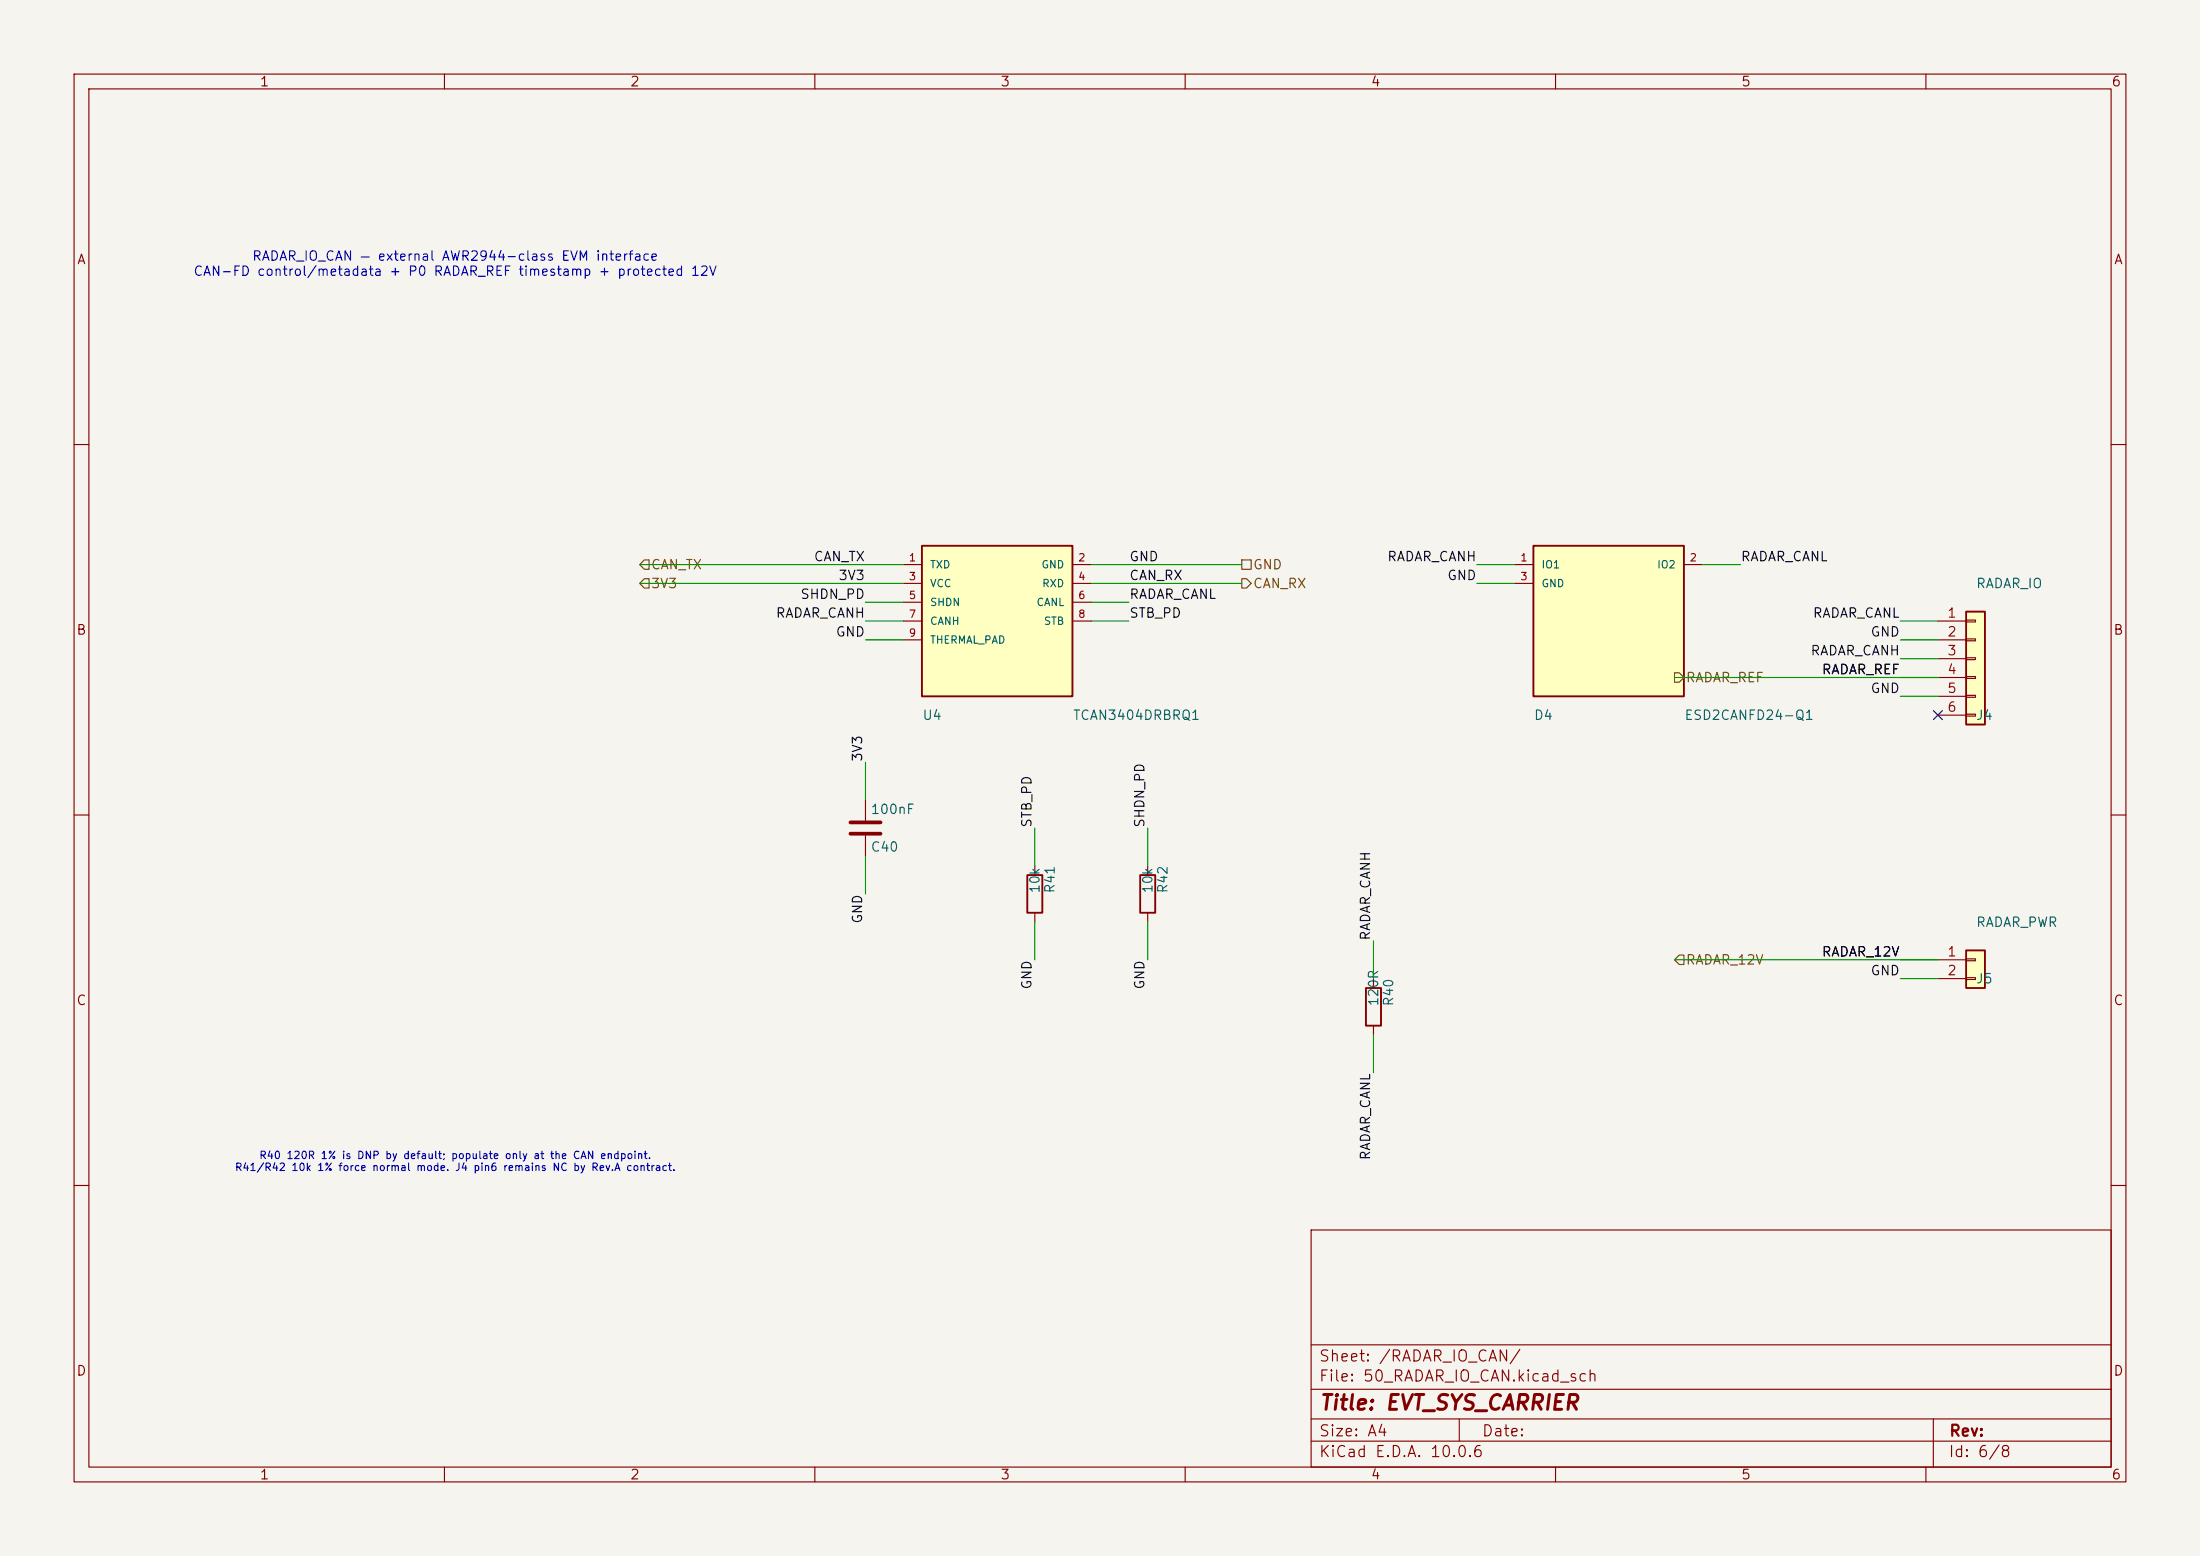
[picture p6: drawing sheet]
<svg xmlns="http://www.w3.org/2000/svg" width="297mm" height="210mm" viewBox="0 0 297 210" stroke-linecap="round" stroke-linejoin="round" font-family="sans-serif">
<path d="M0 0h297v210h-297z" fill="#f5f4ef" stroke="#f5f4ef" stroke-width=".14"/>
<g fill="none" stroke="#840000" stroke-width=".15">
<path d="M10 10h277v190h-277zM12 12h273v186h-273zM60 10v2M110 10v2M160 10v2M210 10v2M260 10v2M10 60h2M285 60h2M10 110h2M285 110h2M10 160h2"/>
<path d="M177 166h108v32h-108zM285 160h2M60 198v2M110 198v2M160 198v2M177 194.5h108M177 191.5h108M177 187.5h108M177 181.5h108M197 191.5v3M210 198v2M260 198v2"/>
<path d="M261 191.5v6.5"/>
</g>
<path d="M124.5 73.7h20.3v20.3h-20.3z" fill="#ffffc2"/>
<path d="M124.5 73.7h20.3v20.3h-20.3z" fill="none" stroke="#840000" stroke-width=".25"/>
<path d="M121.9 76.2h2.6M121.9 78.7h2.6M144.8 76.2h2.5M144.8 78.7h2.5M121.9 81.3h2.6M121.9 83.8h2.6M121.9 86.4h2.6M144.8 81.3h2.5M144.8 83.8h2.5" fill="none" stroke="#840000" stroke-width=".15"/>
<path d="M265.4 82.6h2.6v15.2h-2.6z" fill="#ffffc2"/>
<path d="M265.4 82.6h2.6v15.2h-2.6zM138.7 118.1h2v5.1h-2z" fill="none" stroke="#840000" stroke-width=".25"/>
<g fill="none" stroke="#840000" stroke-width=".15">
<path d="M261.6 83.8h3.8M261.6 86.4h3.8M261.6 88.9h3.8M261.6 91.4h3.8M261.6 94h3.8M261.6 96.5h3.8M265.4 83.7h1.3v.2h-1.3zM265.4 86.2h1.3v.3h-1.3zM265.4 88.8h1.3v.2h-1.3zM265.4 91.3h1.3v.3h-1.3zM265.4 93.9h1.3v.2h-1.3zM265.4 96.4h1.3v.2h-1.3z"/>
<path d="M139.7 116.8v1.3M139.7 123.2v1.3"/>
</g>
<path d="M265.4 128.3h2.6v5.1h-2.6z" fill="#ffffc2"/>
<path d="M153.9 118.1h2.1v5.1h-2.1zM184.4 133.4h2v5h-2zM265.4 128.3h2.6v5.1h-2.6z" fill="none" stroke="#840000" stroke-width=".25"/>
<path d="M154.9 116.8v1.3M154.9 123.2v1.3M185.4 132.1v1.3M185.4 138.4v1.3M261.6 129.5h3.8M261.6 132.1h3.8M265.4 129.4h1.3v.3h-1.3zM265.4 132h1.3v.2h-1.3z" fill="none" stroke="#840000" stroke-width=".15"/>
<path d="M207 73.7h20.3v20.3h-20.3z" fill="#ffffc2"/>
<path d="M207 73.7h20.3v20.3h-20.3z" fill="none" stroke="#840000" stroke-width=".25"/>
<path d="M204.5 76.2h2.5M204.5 78.7h2.5M227.3 76.2h2.6M116.8 108v2.7M116.8 112.8v2.8" fill="none" stroke="#840000" stroke-width=".15"/>
<path d="M114.8 111h4.1M114.8 112.5h4.1" fill="none" stroke="#840000" stroke-width=".51"/>
<path d="M87 78.1h.6v1.3h-.6l-.6-.7zM87 75.6h.6v1.2h-.6l-.6-.6zM167.6 78.1h.7l.6 .6-.6 .7h-.7zM167.6 75.6h1.3v1.2h-1.3zM226.1 90.8h.6l.6 .6-.6 .7h-.6zM226.7 128.9h.6v1.3h-.6l-.6-.7z" fill="none" stroke="#725600" stroke-width=".15"/>
<g fill="none" stroke="#009600" stroke-width=".15">
<path d="M86.4 76.2h35.5M86.4 78.7h35.5M147.3 76.2h20.3M147.3 78.7h20.3M199.4 76.2h5.1M199.4 78.7h5.1M229.9 76.2h5M116.8 83.8h5.1M116.8 86.4h5.1M116.8 81.3h5.1M147.3 83.8h5.1M147.3 81.3h5.1"/>
<path d="M226.1 91.4h35.5M256.5 83.8h5.1M256.5 86.4h5.1M256.5 88.9h5.1M256.5 94h5.1M116.8 102.9v5.1M116.8 115.6v5.1M139.7 111.8v5M154.9 111.8v5M139.7 124.5v5M154.9 124.5v5M185.4 127v5.1"/>
<path d="M185.4 139.7v5.1M226.1 129.5h35.5M256.5 132.1h5.1"/>
</g>
<path d="M261 95.9l1.2 1.2M262.2 95.9l-1.2 1.2" fill="none" stroke="#000084" stroke-width=".15"/>
<text font-size="2" fill="#840000" x="178" y="190.8">Title: EVT_SYS_CARRIER</text>
<g font-size="1.5" fill="#840000">
<text x="178" y="184.1">Sheet: /RADAR_IO_CAN/</text>
<text x="178" y="186.8">File: 50_RADAR_IO_CAN.kicad_sch</text>
<text x="178" y="197">KiCad E.D.A. 10.0.6</text>
<text x="178" y="194.2">Size: A4</text>
<text x="200" y="194.2">Date:</text>
<text x="263" y="197">Id: 6/8</text>
<text x="263" y="194.2">Rev:</text>
</g>
<g font-size="1.3" fill="#840000">
<text x="35" y="12">1</text>
<text x="85" y="12">2</text>
<text x="135" y="12">3</text>
<text x="185" y="12">4</text>
<text x="235" y="12">5</text>
<text x="285" y="12">6</text>
<text x="10.3" y="36">A</text>
<text x="285.3" y="36">A</text>
<text x="10.2" y="86">B</text>
<text x="285.2" y="86">B</text>
<text x="10.2" y="136">C</text>
<text x="285.2" y="136">C</text>
<text x="10.2" y="186">D</text>
<text x="285.2" y="186">D</text>
<text x="35" y="200">1</text>
<text x="85" y="200">2</text>
<text x="135" y="200">3</text>
<text x="185" y="200">4</text>
<text x="235" y="200">5</text>
<text x="285" y="200">6</text>
</g>
<g font-size="1.3" fill="#0000c2">
<text x="33.9" y="35.5">RADAR_IO_CAN — external AWR2944-class EVM interface</text>
<text x="26" y="37.5">CAN-FD control/metadata + P0 RADAR_REF timestamp + protected 12V</text>
</g>
<g font-size="1.3" fill="#725600">
<text x="87.8" y="77.2">CAN_TX</text>
<text x="169.1" y="77.2">GND</text>
<text x="87.8" y="79.7">3V3</text>
<text x="169.1" y="79.7">CAN_RX</text>
<text x="227.5" y="92.4">RADAR_REF</text>
<text x="227.5" y="130.5">RADAR_12V</text>
</g>
<g font-size="1.3" fill="#0f0f0f">
<text x="109.8" y="76.1">CAN_TX</text>
<text x="152.4" y="76.1">GND</text>
<text x="187.2" y="76.1">RADAR_CANH</text>
<text x="234.9" y="76.1">RADAR_CANL</text>
<text x="104.6" y="83.7">RADAR_CANH</text>
<text x="108" y="81.2">SHDN_PD</text>
<text x="113.1" y="78.6">3V3</text>
<text x="152.4" y="81.2">RADAR_CANL</text>
<text x="152.4" y="78.6">CAN_RX</text>
<text x="152.4" y="83.7">STB_PD</text>
<text x="195.3" y="78.6">GND</text>
<text x="244.6" y="83.7">RADAR_CANL</text>
<text x="112.7" y="86.2">GND</text>
<text x="244.3" y="88.8">RADAR_CANH</text>
<text x="252.4" y="86.2">GND</text>
<text x="245.9" y="91.3">RADAR_REF</text>
<text x="252.4" y="93.9">GND</text>
<text x="116.7" y="102.9" transform="rotate(-90 116.7 102.9)">3V3</text>
<text x="139.6" y="111.8" transform="rotate(-90 139.6 111.8)">STB_PD</text>
<text x="154.8" y="111.8" transform="rotate(-90 154.8 111.8)">SHDN_PD</text>
<text x="116.7" y="124.7" transform="rotate(-90 116.7 124.7)">GND</text>
<text x="185.3" y="127" transform="rotate(-90 185.3 127)">RADAR_CANH</text>
<text x="245.9" y="129.4">RADAR_12V</text>
<text x="252.4" y="132">GND</text>
<text x="139.6" y="133.6" transform="rotate(-90 139.6 133.6)">GND</text>
<text x="154.8" y="133.6" transform="rotate(-90 154.8 133.6)">GND</text>
<text x="185.3" y="156.7" transform="rotate(-90 185.3 156.7)">RADAR_CANL</text>
</g>
<g font-size="1.3" fill="#a90000">
<text x="262.8" y="83.7">1</text>
<text x="262.8" y="86.2">2</text>
<text x="262.8" y="88.8">3</text>
<text x="262.8" y="91.3">4</text>
<text x="262.8" y="93.8">5</text>
<text x="262.8" y="96.4">6</text>
<text x="262.8" y="129.4">1</text>
<text x="262.8" y="131.9">2</text>
</g>
<g font-size="1.3" fill="#006464">
<text x="266.7" y="79.7">RADAR_IO</text>
<text x="124.4" y="97.5">U4</text>
<text x="144.8" y="97.5">TCAN3404DRBRQ1</text>
<text x="207" y="97.5">D4</text>
<text x="227.3" y="97.5">ESD2CANFD24-Q1</text>
<text x="266.7" y="97.5">J4</text>
<text x="117.5" y="110.2">100nF</text>
<text x="117.5" y="115.3">C40</text>
<text x="140.7" y="120.7" transform="rotate(-90 140.7 120.7)">10k</text>
<text x="142.7" y="120.7" transform="rotate(-90 142.7 120.7)">R41</text>
<text x="155.9" y="120.7" transform="rotate(-90 155.9 120.7)">10k</text>
<text x="157.9" y="120.7" transform="rotate(-90 157.9 120.7)">R42</text>
<text x="266.7" y="125.4">RADAR_PWR</text>
<text x="186.4" y="135.9" transform="rotate(-90 186.4 135.9)">120R</text>
<text x="188.4" y="135.9" transform="rotate(-90 188.4 135.9)">R40</text>
<text x="266.7" y="133">J5</text>
</g>
<g font-size="1" fill="#a90000">
<text x="122.6" y="76">1</text>
<text x="145.5" y="76">2</text>
<text x="205.2" y="76">1</text>
<text x="228" y="76">2</text>
<text x="122.6" y="78.6">3</text>
<text x="122.6" y="81.1">5</text>
<text x="122.6" y="83.6">7</text>
<text x="145.5" y="78.6">4</text>
<text x="145.5" y="81.1">6</text>
<text x="145.5" y="83.6">8</text>
<text x="205.2" y="78.6">3</text>
<text x="122.6" y="86.2">9</text>
</g>
<g font-size="1" fill="#006464">
<text x="125.5" y="77">TXD</text>
<text x="140.5" y="77">GND</text>
<text x="208" y="77">IO1</text>
<text x="223.6" y="77">IO2</text>
<text x="125.5" y="79.5">VCC</text>
<text x="125.5" y="82">SHDN</text>
<text x="139.8" y="82">CANL</text>
<text x="140.6" y="79.5">RXD</text>
<text x="208" y="79.5">GND</text>
<text x="125.5" y="84.6">CANH</text>
<text x="125.5" y="87.1">THERMAL_PAD</text>
<text x="140.8" y="84.6">STB</text>
</g>
<g font-size="1" fill="#0000c2">
<text x="31.6" y="158.3">R41/R42 10k 1% force normal mode. J4 pin6 remains NC by Rev.A contract.</text>
<text x="34.9" y="156.7">R40 120R 1% is DNP by default; populate only at the CAN endpoint.</text>
</g>
</svg>
